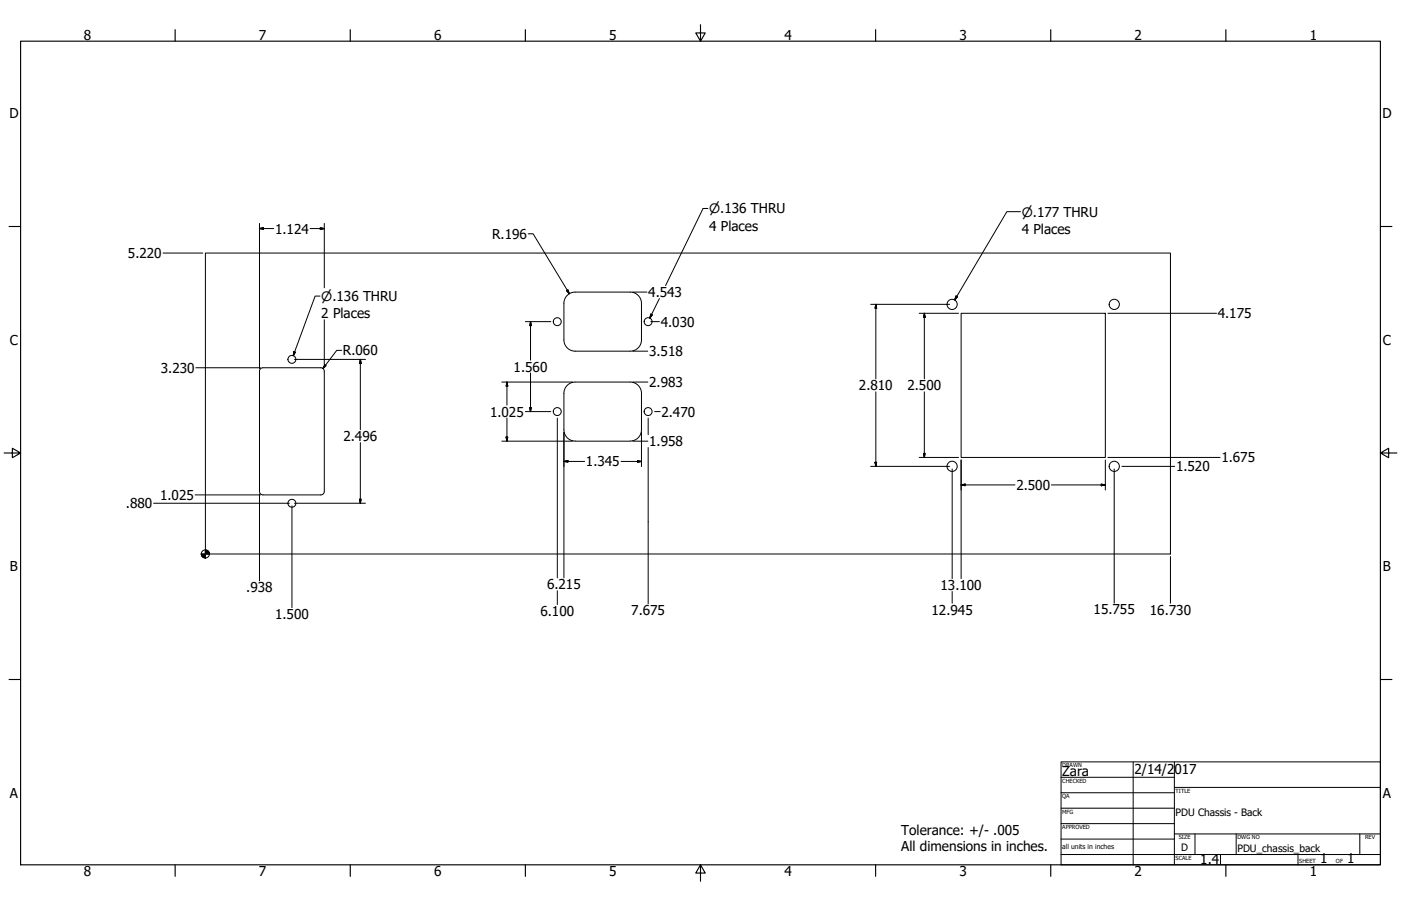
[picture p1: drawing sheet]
<svg xmlns="http://www.w3.org/2000/svg" width="864mm" height="559mm" viewBox="0 0 864 559" stroke-linecap="round" stroke-linejoin="round" font-family="sans-serif">
<!-- layer: Visible (ANSI) -->
<g fill="none" stroke="#000" stroke-width=".62">
<path d="M127 156h594v186h-594zM349 183l3-2 3-1h33a7 7 0 0 1 7 7v23a7 7 0 0 1-7 7h-33a7 7 0 0 1-7-7v-23v-2zM592 193h89v89h-89zM162 227h-1l-1 2v74M162 227h36l2 1v75M348 265v-22a7 7 0 0 1 7-7h33a7 7 0 0 1 7 7v22M348 265a7 7 0 0 0 7 7h33a7 7 0 0 0 7-7M160 303l1 2h1M200 303l-1 2h-1h-36"/>
<circle cx="344" cy="198" r="2.4"/>
<circle cx="400" cy="198" r="2.4"/>
<circle cx="587" cy="188" r="3"/>
<circle cx="687" cy="188" r="3"/>
<circle cx="180" cy="222" r="2.4"/>
<circle cx="344" cy="254" r="2.4"/>
<circle cx="400" cy="254" r="2.4"/>
<circle cx="587" cy="288" r="3"/>
<circle cx="687" cy="288" r="3"/>
<circle cx="180" cy="310" r="2.4"/>
</g>
<!-- layer: Border (ANSI) -->
<g fill="none" stroke="#000" stroke-width=".7">
<path d="M108 18v7M216 18v7M324 18v7M432 15v10l-3-5h6l-3 5M540 18v7M648 18v7M756 18v7M13 25h838v508h-838zM6 140h7M851 140h7M3 279h10l-5-3v6l5-3M851 279l5 3v-6l-5 3h10"/>
<path d="M6 419h7M851 419h7M108 533v8M216 533v8M324 533v8M432 533l3 5h-6l3-5v11M540 533v8M648 533v8M756 533v8"/>
</g>
<!-- layer: Title (ANSI) -->
<g fill="none" stroke="#000" stroke-width=".62">
<path d="M654 470h197v63h-197zM654 479h70M698 470v63M724 470v63M654 489h70M654 498h70M724 486h127M654 508h70M654 518h70M724 514h127M737 514v13M762 514v13"/>
<path d="M838 514v13M654 527h197M752 527v6M800 527v6"/>
</g>
<!-- layer: Dimension (ANSI) -->
<g fill="none" stroke="#000" stroke-width=".62">
<path d="M160 138v89M200 138v39M101 156h24M160 141l2-1v1zM160 141h9M191 141h9M197 140l3 1h-3zM326 144h3l22 37M349 179h1l1 2zM200 197v28M324 198h16M327 198l1 3h-1z"/>
<path d="M327 198v24M390 180h9M401 198h5M537 188h48M540 188v2h-1zM540 188v46M567 193h24M570 193v3h-1zM570 193v41M683 193h67M211 216h-3l-9 11M390 217h9"/>
<path d="M121 227h40M182 222h43M200 225l1 1-2 1zM222 222l1 2h-1zM222 222v43M309 236h44M312 236l1 2h-1zM312 236v14M327 230v24M390 236h9M312 258v14M324 254h16"/>
<path d="M327 251h1l-1 3zM344 258v98M400 258v10M404 254h3M540 242v46M570 242v40M222 273v37M309 272h44M312 270h1l-1 2zM390 272h9M395 267v21M400 276v96"/>
<path d="M569 280h1v2zM348 288v-21v89M348 285l2-1v1zM348 285h12M383 285h12M393 284l2 1h-2zM537 288h48M539 285h1v3zM567 282h24M587 289v68M592 299h3v1zM592 299h34"/>
<path d="M648 299h33M679 299h2l-2 1zM681 284v18M683 282h69M687 289v83M692 288h32M95 310h83M120 305h41M160 305v53M180 312v63M182 310h43M222 308h1l-1 2z"/>
<path d="M592 302v-18v73M721 343v29M344 364v9M587 365v7"/>
<circle cx="127" cy="342" r="2.5"/>
</g>
<g fill="#000" stroke="#000" stroke-width=".62">
<path d="M160 141l2-1zM160 141l2-1v1zM197 141h3zM197 140l3 1h-3zM349 179l2 2zM349 179h1l1 2zM540 188v2zM540 188v2h-1zM570 193v3zM570 193v3h-1zM327 198l1 3zM327 198l1 3h-1z"/>
<path d="M200 225l-1 2zM200 225l1 1-2 1zM222 222l1 2zM222 222l1 2h-1zM312 236l1 2zM312 236l1 2h-1zM327 251v3zM327 251h1l-1 3zM312 270v2zM312 270h1l-1 2zM569 280l1 2zM569 280h1v2z"/>
<path d="M348 285l2-1zM348 285l2-1v1zM393 285h2zM393 284l2 1h-2zM539 285l1 3zM539 285h1v3zM592 299h3zM592 299h3v1zM679 300l2-1zM679 299h2l-2 1zM222 308v2zM222 308h1l-1 2z"/>
<path d="M124 342l1 1zM124 342l2 2zM124 342l3 2h-1zM127 342h2zM127 339l2 3h-2zM127 339v5zM124 342h3v2zM124 342h3zM128 340l1 2zM128 339l1 3zM127 339h1l1 3z"/>
</g>
<!-- layer: Symbol (ANSI) -->
<path d="M436 129h-3l-23 47M629 131h-8l-32 54M197 183h-3l-13 36M401 194h1l-1 2zM406 184l-5 12M589 183h1l-1 2zM181 217h1l-1 2z" fill="none" stroke="#000" stroke-width=".62"/>
<path d="M401 194v2zM401 194h1l-1 2zM589 183v2zM589 183h1l-1 2zM181 217v2zM181 217h1l-1 2z" fill="#000" stroke="#000" stroke-width=".62"/>
<g font-size="8.4">
<text x="52" y="24">8</text>
<text x="160" y="24">7</text>
<text x="268" y="24">6</text>
<text x="376" y="24">5</text>
<text x="483" y="24">4</text>
<text x="591" y="24">3</text>
<text x="699" y="24">2</text>
<text x="807" y="24">1</text>
<text x="6" y="73">D</text>
<text x="852" y="73">D</text>
<text x="437" y="142">4 Places</text>
<text x="170" y="144">1.124</text>
<text x="303" y="147">R.196</text>
<text x="630" y="144">4 Places</text>
<text x="79" y="159">5.220</text>
<text x="400" y="183">4.543</text>
<text x="198" y="196">2 Places</text>
<text x="751" y="196">4.175</text>
<text x="407" y="201">4.030</text>
<text x="6" y="213">C</text>
<text x="852" y="213">C</text>
<text x="211" y="219">R.060</text>
<text x="400" y="220">3.518</text>
<text x="99" y="230">3.230</text>
<text x="317" y="229">1.560</text>
<text x="400" y="239">2.983</text>
<text x="529" y="241">2.810</text>
<text x="559" y="241">2.500</text>
<text x="302" y="257">1.025</text>
<text x="408" y="257">2.470</text>
<text x="212" y="272">2.496</text>
<text x="400" y="275">1.958</text>
<text x="361" y="288">1.345</text>
<text x="753" y="285">1.675</text>
<text x="725" y="291">1.520</text>
<text x="626" y="302">2.500</text>
<text x="99" y="308">1.025</text>
<text x="78" y="313">.880</text>
<text x="6" y="352">B</text>
<text x="852" y="352">B</text>
<text x="152" y="365">.938</text>
<text x="337" y="363">6.215</text>
<text x="580" y="364">13.100</text>
<text x="170" y="382">1.500</text>
<text x="333" y="380">6.100</text>
<text x="389" y="379">7.675</text>
<text x="574" y="379">12.945</text>
<text x="674" y="379">15.755</text>
<text x="709" y="379">16.730</text>
<text x="655" y="479">Zara</text>
<text x="699" y="477">2/14/2</text>
<text x="724" y="477">017</text>
<text x="6" y="492">A</text>
<text x="852" y="492">A</text>
<text x="556" y="515">Tolerance: +/- .005</text>
<text x="556" y="525">All dimensions in inches.</text>
<text x="740" y="533">1.4</text>
<text x="814" y="533">1</text>
<text x="830" y="533">1</text>
<text x="52" y="541">8</text>
<text x="160" y="541">7</text>
<text x="268" y="541">6</text>
<text x="376" y="541">5</text>
<text x="483" y="541">4</text>
<text x="591" y="541">3</text>
<text x="699" y="541">2</text>
<text x="807" y="541">1</text>
</g>
<g font-size="8">
<text x="437" y="132">⌀.136 THRU</text>
<text x="630" y="134">⌀.177 THRU</text>
<text x="198" y="186">⌀.136 THRU</text>
</g>
<g font-size="6.3">
<text x="725" y="503">PDU Chassis - Back</text>
<text x="728" y="525">D</text>
<text x="763" y="525">PDU_chassis_back</text>
</g>
<text font-size="4.2" x="655" y="523">all units in inches</text>
<g font-size="3.5">
<text x="655" y="473">DRAWN</text>
<text x="655" y="483">CHECKED</text>
<text x="725" y="489">TITLE</text>
<text x="655" y="492">QA</text>
<text x="655" y="502">MFG</text>
<text x="655" y="511">APPROVED</text>
<text x="727" y="518">SIZE</text>
<text x="763" y="518">DWG NO</text>
<text x="841" y="518">REV</text>
<text x="725" y="530">SCALE</text>
<text x="801" y="533">SHEET</text>
<text x="824" y="533">OF</text>
</g>
</svg>
